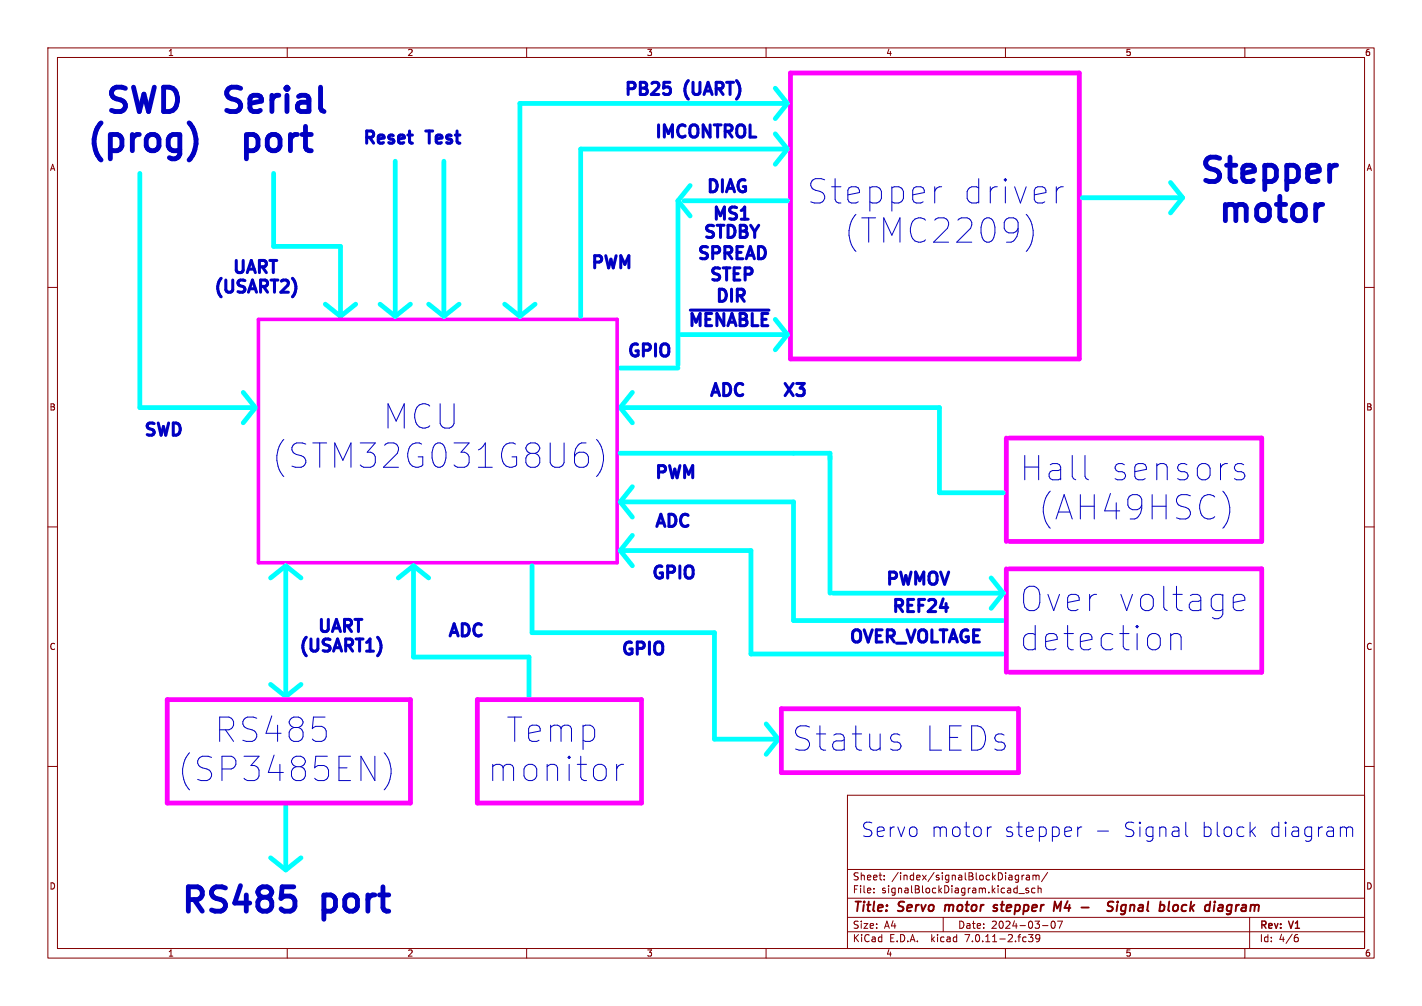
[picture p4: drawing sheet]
<svg xmlns="http://www.w3.org/2000/svg" width="297mm" height="210mm" viewBox="0 0 297 210" stroke-linecap="round" stroke-linejoin="round" font-family="sans-serif">
<g fill="none" stroke="#840000" stroke-width=".21">
<path d="M10 10h277v190h-277zM12 12h273v186h-273zM60 10v2M110 10v2M160 10v2M210 10v2M260 10v2M10 60h2M285 60h2M10 110h2M285 110h2M10 160h2"/>
<path d="M285 160h2M177 166h108v32h-108zM60 198v2M110 198v2M160 198v2M177 194.5h108M177 191.5h108M177 187.5h108M177 181.5h108M182.5 186.3v.1M182.5 185.5v.1M184.7 183.6v.1"/>
<path d="M184.7 182.8v.1M197 191.5v3M210 198v2M212.2 183.6h.5M212.2 182.8h.5M212.7 182.7v1.2l-.2 .3-.4-.1M212.8 186.5h1.2M213.5 182.7v1M213.9 182.7l-.4 .3M214.4 182.8h.6v.9M214.8 185.5l-.3-.1-.3 .2 .1 .2 .5 .2v.3h-.6M214.8 195.1h.9l-.5 .6 .5 .1v.7l-.2 .1-.7-.1"/>
<path d="M215 183.1h-.5l-.2 .2 .2 .4 .5-.1M215.7 182.7v1M215.7 182.8l.5-.1 .2 .2M216.2 185.5l-.5-.1-.2 .3 .1 .6h.6M216.4 182.9l.2-.2 .4 .1v.9M216.4 182.9v.8M216.8 185.5l.2-.1 .4 .1 .1 .9M216.8 184.9v1.5M217.2 195.7l-.3 .3h-.4l-.2-.3 .2-.5 .4-.1 .2 .1a.99 .99 0 0 1-.4 1.4h-.2M217.7 193.2h1.2M218.8 182.1l-1.3 2M219.7 192.4a.81 .81 0 0 0 .3 1.4l.2-.1 .2-.5-.2-.8"/>
<path d="M220.9 192.3h1l-.7 1.5M260 198v2M261 191.5v6.5M270.6 195.7h.3l.3 .3-.1 .5-.5 .1M271 195.1l-.4 .1"/>
</g>
<g fill="none" stroke="#840000" stroke-width=".4">
<path d="M197.5 188.9l-.2 1.3M208.3 189a.49 .49 0 0 0-.8 .3l.1 .1 .6 .2 .1 .2-.3 .4-.6-.1M220.3 188.2l.5 1.4 .8-1.4-.2 2M232.6 188.3a.85 .85 0 0 0-1.1 .1v.6l.8 .4v.6a.85 .85 0 0 1-1.1 .1M233.4 188.9l-.2 1.3M233.5 188.2l-.1 .2M235.2 189a.66 .66 0 0 0-1 .3l-.1 .5 .2 .3h.7M235.2 188.9l-.2 1.6-.4 .4-.5-.1M245.5 188.9l.4 .1 .2 .3-.1 .5-.4 .4M247.1 189l-.3 .3v.5l.3 .4M256.4 190.1h.7M257.3 189a.66 .66 0 0 0-.9 .1"/>
<path d="M257.3 188.9l-.2 1.6-.3 .3-.4 .1"/>
</g>
<path d="M40.2 26.6a6 6 0 0 1 0 5.8M67 22.6l.2 .4 .5 .3M278.7 34.5h.5M58.9 185.1h2.5M61.1 187.3l.5 .7v1.2l-.5 .8" fill="none" stroke="#0000c2" stroke-width="1"/>
<path d="M49.3 54.4v2l.3 .4 .7 .1M144.2 64.7h16.4M67.1 129.3v2.1l.3 .3 .7 .1" fill="none" stroke="#0000c2" stroke-width=".63"/>
<g fill="none" stroke="#0000c2" stroke-width=".21">
<path d="M196.7 39h-.5l-.7 .5M220.6 39v3.4M222.1 39a1.3 1.3 0 0 0-1.5 1M214.6 45a5.9 5.9 0 0 1-.3 7.5M94.8 84.3v4.1l-.4 .7M121 94.4h.9l.5 .2 .5 .8v1.2l-.2 .5-.8 .4h-.9M121.4 92.5h1M124.6 91.7a5.8 5.8 0 0 1 0 7.8M226.9 99.9l.4 .3M258.1 98.2l1.7 .5 .2 .7-.2 .5-.5 .3h-1l-.5-.3M258.1 97l.4-.2h.8l.5 .2M255.6 102.8a5.9 5.9 0 0 1-.2 7.5"/>
<path d="M244.5 132.3v3.3M244.5 132.7a1.26 1.26 0 0 1 2.2 .3v2.6M257.6 124.8l.2-.5 .5-.2h1l.5 .2 .2 .5v.5l-2.4 .5M257.6 126.7l.2 .5 .5 .3h1l.5-.3M65.5 149.7h2.4M67.2 151.6l.5 .3 .4 .7v1.2l-.4 .7-.5 .3M80.2 157.1a5.8 5.8 0 0 1 0 7.8M128.8 159.6v3.4M130.2 159.6a1.3 1.3 0 0 0-1.4 .9M186.7 154.9h.8l.4 .2 .3 .8-.3 .5-.4 .2h-1M186.7 153.2h.8l.4 .3M207.1 172.6a.77 .77 0 0 0-.9 .6"/>
<path d="M225.1 172.6v2M225.9 172.6a.77 .77 0 0 0-.8 .6M229.2 173.5h2.3M247.7 171.6v2.6l.4 .4M261.4 173.5l.8 1.1M262.2 172.6l-1.1 1.2M280.4 172.6l.7 .2 .1 .3M281.2 173.1l.5-.5 .7 .2 .1 .3v1.5M281.2 173.1v1.5"/>
</g>
<g fill="none" stroke="#0ff" stroke-width="1">
<path d="M161.9 18.4l2.6 3.2-2.6 3.2M29.2 36.2v48.9h23.5M57.1 36.2v15.2h14v14M82.5 33.7v31.7M92.7 33.7v31.7M144.1 38.7l-2.5 3.2M161.9 27.9l2.6 3.2-2.6 3.2M163.8 31.1h-42.5v34.9M163.8 21.6h-55.2v44.4M244.5 38.1l2.5 3.2-2.5 3.2M141.6 41.9v34.3M141.6 41.9l2.5 3.2"/>
<path d="M142.9 41.9h21.6M226.1 41.3h20.3M67.9 63.5l3.2 2.5 3.2-2.5M79.4 63.5l3.1 2.5 3.2-2.5M89.5 63.5l3.2 2.5 3.2-2.5M105.4 63.5l3.2 2.5M111.8 63.5l-3.2 2.5M129.5 76.8h12.1M142.2 69.9h21.6M164.5 69.9l-2.6 3.1M50.8 81.9l2.5 3.2-2.5 3.2M129.5 94.6h43.9v29.2"/>
<path d="M130.2 85.1h66v17.8h13.3M132.1 81.9l-2.6 3.2 2.6 3.2M59.7 118.1l-3.2 2.6M59.7 118.1v26.7M59.7 118.1l3.2 2.6M86.4 118.1v19.1h24.1v8.2M86.4 118.1l-3.2 2.6M86.4 118.1l3.1 2.6M111.1 118.1v14h38.1v22.2h13.4M130.2 114.9h26.6v21.6h52.7M130.2 104.8h35.5v24.7h43.8M132.1 111.8l-2.6 3.1 2.6 3.2"/>
<path d="M132.1 101.6l-2.6 3.2 2.6 3.2M174 123.8h35.5M207 120.7l2.5 3.1M209.5 123.8l-2.5 3.2M56.5 142.9l3.2 2.5 3.2-2.5M160 151.1l2.6 3.2M162.6 154.3l-2.6 3.2M56.5 179.1l3.2 2.5 3.2-2.5M59.7 167.6v13.4"/>
</g>
<path d="M165.1 15.2h60.3v59.7h-60.3zM210.2 91.4v21.6M210.8 91.4h52.7v21.6h-52.7M210.2 118.7v21.6M210.8 118.7h52.7v21.6h-52.7M34.9 146.1h50.8v21.5h-50.8zM99.7 146.1h34.3v21.5h-34.3zM163.2 148h49.5v13.3h-49.5z" fill="none" stroke="#f0f" stroke-width="1"/>
<path d="M54 66.7h74.9v50.8h-74.9z" fill="none" stroke="#f0f" stroke-width=".75"/>
<g font-size="7.1" fill="#0000c2">
<text x="23.7" y="24">SWD</text>
<text x="45.7" y="24">Serial</text>
<text x="17.8" y="32.1">(prog)</text>
<text x="51.6" y="32.1">port</text>
<text x="250.2" y="38.6">Stepper</text>
<text x="168.3" y="43">Stepper</text>
<text x="200.4" y="43">driver</text>
<text x="256.1" y="46.7">motor</text>
<text x="174.9" y="51.2">(TMC2209)</text>
<text x="76.4" y="90">MCU</text>
<text x="56.5" y="98.2">(STM32G031G8U6)</text>
<text x="212.7" y="100.8">Hall</text>
<text x="231.3" y="100.8">sensors</text>
<text x="216" y="109">(AH49HSC)</text>
<text x="212.7" y="128.1">Over voltage</text>
<text x="212.7" y="136.3">detection</text>
<text x="43.5" y="155.4">RS485</text>
<text x="104.9" y="155.4">Temp</text>
<text x="165.1" y="157.2">Status</text>
<text x="192.4" y="157.2">LEDs</text>
<text x="36.8" y="163.6">(SP3485EN)</text>
<text x="101.6" y="163.6">monitor</text>
<text x="37.5" y="190.9">RS485</text>
<text x="67.8" y="190.9">port</text>
</g>
<g font-size="4.2" fill="#0000c2">
<text x="179.7" y="175">Servo</text>
<text x="194.1" y="175">motor</text>
<text x="209.3" y="175">stepper</text>
<text x="233.8" y="175">Signal</text>
<text x="250" y="175">block</text>
<text x="264.1" y="175">diagram</text>
</g>
<g font-size="3.5" fill="#0000c2">
<text x="130.2" y="20.1">PB25</text>
<text x="143.4" y="20.1">(UART)</text>
<text x="136.5" y="29">IMCONTROL</text>
<text x="75.6" y="30.2">Reset</text>
<text x="88.3" y="30.2">Test</text>
<text x="147.3" y="40.4">DIAG</text>
<text x="148.6" y="46.1">MS1</text>
<text x="146.7" y="49.9">STDBY</text>
<text x="51.1" y="57.3">UART</text>
<text x="123.2" y="56.3">PWM</text>
<text x="145.4" y="54.4">SPREAD</text>
<text x="148" y="58.8">STEP</text>
<text x="44.4" y="61.3">(USART2)</text>
<text x="149.2" y="63.3">DIR</text>
<text x="130.8" y="74.7">GPIO</text>
<text x="148" y="82.9">ADC</text>
<text x="163.2" y="82.9">X3</text>
<text x="29.8" y="91.2">SWD</text>
<text x="136.5" y="100.1">PWM</text>
<text x="136.5" y="110.2">ADC</text>
<text x="135.9" y="121">GPIO</text>
<text x="184.8" y="122.3">PWMOV</text>
<text x="186.1" y="128">REF24</text>
<text x="62.2" y="136.3">(USART1)</text>
<text x="68.9" y="132.2">UART</text>
<text x="93.3" y="133.1">ADC</text>
<text x="129.5" y="136.9">GPIO</text>
<text x="177.2" y="134.4">OVER_VOLTAGE</text>
</g>
<text font-size="3.5" fill="#0ff" x="143.5" y="68.3">~{MENABLE}</text>
<g font-size="2.8" fill="#840000">
<text x="178" y="190.9">Title:</text>
<text x="187.7" y="190.9">Servo</text>
<text x="198.2" y="190.9">motor</text>
<text x="209.2" y="190.9">stepper</text>
<text x="222.5" y="190.9">M4</text>
<text x="236.2" y="190.9">Signal</text>
<text x="247.8" y="190.9">block</text>
<text x="258.2" y="190.9">diagram</text>
</g>
<g font-size="2.1" fill="#840000">
<text x="178" y="184">Sheet:</text>
<text x="186.2" y="184">/index/signalBlockDiagram/</text>
<text x="178" y="186.7">File:</text>
<text x="184.1" y="186.7">signalBlockDiagram.kicad_sch</text>
<text x="178" y="196.9">KiCad</text>
<text x="178" y="194.1">Size:</text>
<text x="184.7" y="194.1">A4</text>
<text x="185.7" y="196.9">E.D.A.</text>
<text x="194.6" y="196.9">kicad</text>
<text x="200" y="194.1">Date:</text>
<text x="201.8" y="196.9">7.0.11-2.fc39</text>
<text x="207" y="194.1">2024-03-07</text>
<text x="263" y="194.3">Rev:</text>
<text x="263" y="196.9">Id:</text>
<text x="267.1" y="196.9">4/6</text>
<text x="269.4" y="194.3">V1</text>
</g>
<g font-size="1.8" fill="#840000">
<text x="35" y="11.9">1</text>
<text x="85" y="11.9">2</text>
<text x="135" y="11.9">3</text>
<text x="185" y="11.9">4</text>
<text x="235" y="11.9">5</text>
<text x="285" y="11.9">6</text>
<text x="10.3" y="35.9">A</text>
<text x="285.3" y="35.9">A</text>
<text x="10.3" y="85.9">B</text>
<text x="285.3" y="85.9">B</text>
<text x="10.3" y="135.9">C</text>
<text x="285.3" y="135.9">C</text>
<text x="10.3" y="185.9">D</text>
<text x="285.3" y="185.9">D</text>
<text x="35" y="199.9">1</text>
<text x="85" y="199.9">2</text>
<text x="135" y="199.9">3</text>
<text x="185" y="199.9">4</text>
<text x="235" y="199.9">5</text>
<text x="285" y="199.9">6</text>
</g>
</svg>
